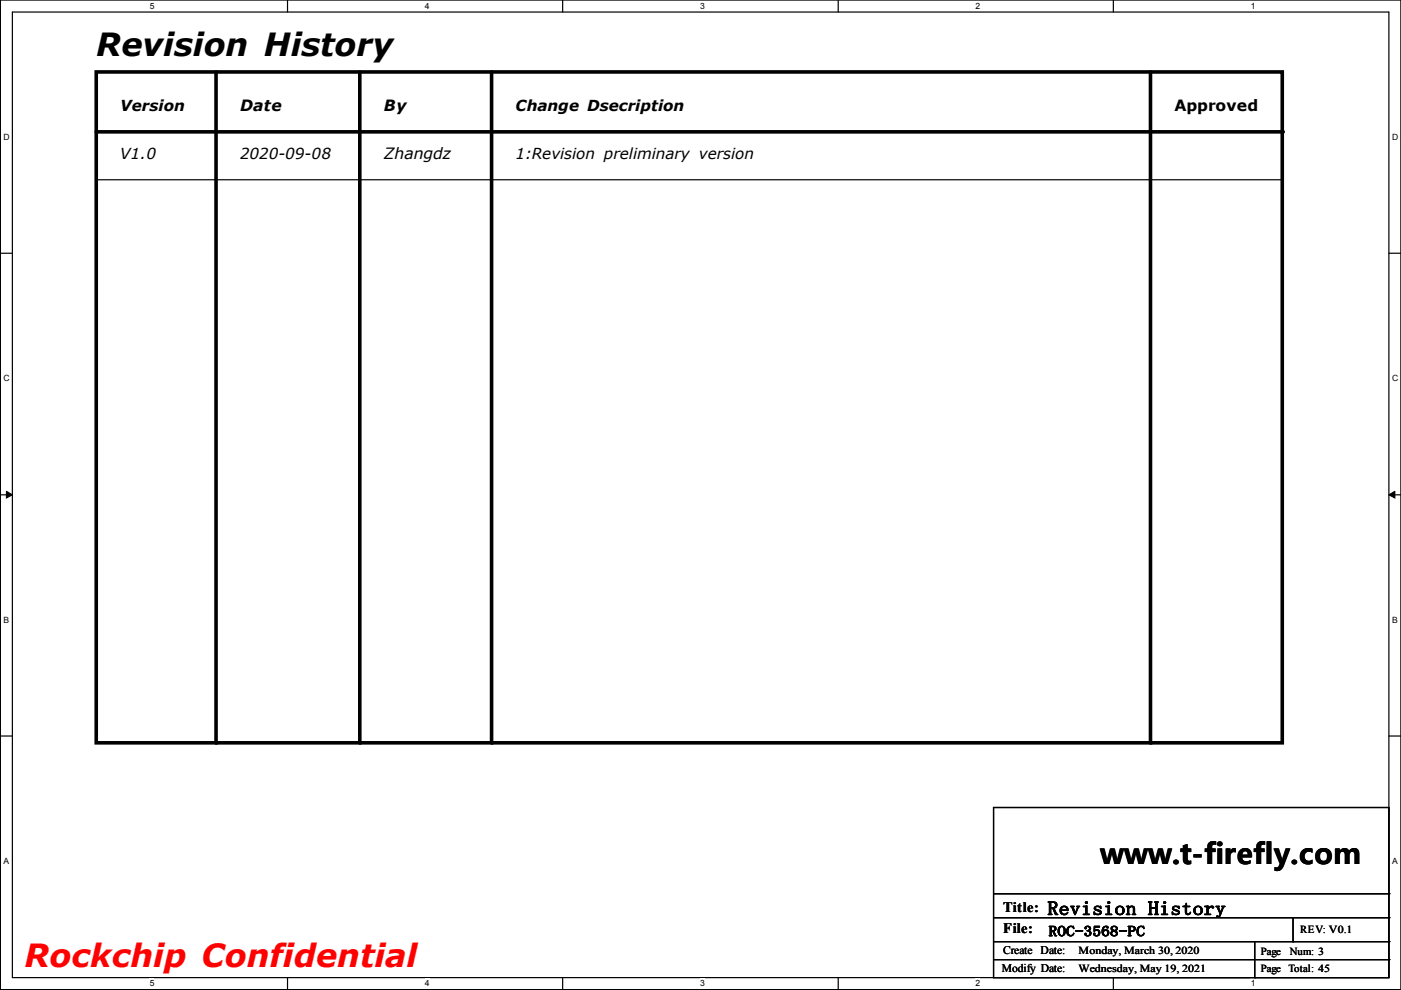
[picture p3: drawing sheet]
<svg xmlns="http://www.w3.org/2000/svg" width="297mm" height="210mm" viewBox="0 0 297 210" stroke-linecap="round" stroke-linejoin="round" font-family="sans-serif">
<path d="M.1 0h296.9v209.8h-296.9zM2.6 2.6h291.9v204.7h-291.9z" fill="none" stroke="#000" stroke-width=".25"/>
<g fill="#fff">
<path d="M31.7 .3h1v1.9h-1z"/>
<path d="M31.7 207.5h1v2h-1z"/>
</g>
<path d="M61 0v2.6M61 207.3v2.5" fill="none" stroke="#000" stroke-width=".25"/>
<g fill="#fff">
<path d="M90.1 .3h.9v1.9h-.9z"/>
<path d="M90.1 207.5h.9v2h-.9z"/>
</g>
<path d="M119.3 0v2.6M119.3 207.3v2.5" fill="none" stroke="#000" stroke-width=".25"/>
<g fill="#fff">
<path d="M148.4 .3h1v1.9h-1z"/>
<path d="M148.4 207.5h1v2h-1z"/>
</g>
<path d="M177.7 0v2.6M177.7 207.3v2.5" fill="none" stroke="#000" stroke-width=".25"/>
<g fill="#fff">
<path d="M206.8 .3h1v1.9h-1z"/>
<path d="M206.8 207.5h1v2h-1z"/>
</g>
<path d="M236.1 0v2.6M236.1 207.3v2.5" fill="none" stroke="#000" stroke-width=".25"/>
<g fill="#fff">
<path d="M265.2 .3h.9v1.9h-.9z"/>
<path d="M265.2 207.5h.9v2h-.9z"/>
<path d="M.8 28.1h1.1v2h-1.1z"/>
<path d="M295.1 28.1h1.2v2h-1.2z"/>
<path d="M.8 79.3h1.1v1.9h-1.1z"/>
<path d="M295.1 79.3h1.2v1.9h-1.2z"/>
</g>
<path d="M.1 53.7h2.5M294.5 53.7h2.5" fill="none" stroke="#000" stroke-width=".25"/>
<g fill="#fff">
<path d="M.8 130.5h1.1v1.9h-1.1z"/>
<path d="M295.1 130.5h1.1v1.9h-1.1z"/>
</g>
<path d="M.1 104.9h2.5M294.5 104.9h2.5" fill="none" stroke="#000" stroke-width=".25"/>
<path d="M1.4 104.2l1.2 .7-1.2 .7zM294.5 104.9l1.2-.7v1.4z" fill="#000" stroke="#000" stroke-width=".21"/>
<g fill="#fff">
<path d="M.8 181.6h1v2h-1z"/>
<path d="M295.1 181.6h1.1v2h-1.1z"/>
</g>
<g fill="none" stroke="#000" stroke-width=".25">
<path d="M20.4 38.1h251.5M271.9 38.1h.1M.1 156.1h2.5M294.5 156.1h2.5M210.7 171.2h83.8v36.1h-83.8zM210.7 189.5h83.8M210.7 194.6h83.8M210.7 199.7h83.8M266 199.7v7.6M274.2 199.7h.1M274.2 194.6v5.1M294.5 189.5h.1"/>
<path d="M294.5 194.6h.1M294.5 199.7h.1M210.7 203.5h83.8M266 207.3h.1M294.5 203.5h.1"/>
</g>
<path d="M20.4 15.3h251.5v142.2h-251.5zM45.8 15.3v142.2M76.3 15.3v142.2M104.2 15.3v142.2M243.9 15.3v142.2M20.4 28h251.5" fill="none" stroke="#000" stroke-width=".76"/>
<g fill="#000">
<circle cx="271.9" cy="28" r=".38"/>
<circle cx="45.8" cy="157.5" r=".38"/>
<circle cx="76.3" cy="157.5" r=".38"/>
<circle cx="104.2" cy="157.5" r=".38"/>
<circle cx="243.9" cy="157.5" r=".38"/>
</g>
<text font-size="6.8" x="20.4" y="12">Revision History</text>
<text font-size="6.8" fill="#f00" x="5.2" y="205">Rockchip Confidential</text>
<text font-size="6" x="233.3" y="183.2">www.t-firefly.com</text>
<text font-size="4.1" x="222.1" y="194">Revision History</text>
<g font-size="3.3">
<text x="50.9" y="23.6">Date</text>
<text x="81.4" y="23.6">By</text>
<text x="249" y="23.6">Approved</text>
<text x="81.4" y="33.8">Zhangdz</text>
</g>
<g font-size="3.2">
<text x="25.5" y="23.6">Version</text>
<text x="109.3" y="23.6">Change Dsecription</text>
<text x="25.5" y="33.7">V1.0</text>
<text x="50.9" y="33.7">2020-09-08</text>
<text x="109.3" y="33.7">1:Revision preliminary version</text>
</g>
<g font-size="3">
<text x="212.7" y="193.3">Title:</text>
<text x="212.7" y="197.9">File:</text>
<text x="222.3" y="198.5">ROC-3568-PC</text>
</g>
<g font-size="2.5">
<text x="212.7" y="202.4">Create Date:</text>
<text x="212.4" y="206.2">Modify Date:</text>
</g>
<g font-size="2.3">
<text x="275.7" y="197.9">REV: V0.1</text>
<text x="228.7" y="202.2">Monday, March 30, 2020</text>
<text x="267.3" y="202.5">Page</text>
<text x="273.5" y="202.5">Num: 3</text>
<text x="228.7" y="206">Wednesday, May 19, 2021</text>
<text x="267.3" y="206">Page</text>
<text x="273.2" y="206">Total: 45</text>
</g>
<g font-size="1.8">
<text x="31.7" y="1.9">5</text>
<text x="90.1" y="1.9">4</text>
<text x="148.4" y="1.9">3</text>
<text x="206.8" y="1.9">2</text>
<text x="265.2" y="1.9">1</text>
<text x=".8" y="29.7">D</text>
<text x="295.1" y="29.7">D</text>
<text x=".8" y="80.9">C</text>
<text x="295.1" y="80.9">C</text>
<text x=".8" y="132.1">B</text>
<text x="295.1" y="132.1">B</text>
<text x=".8" y="183.2">A</text>
<text x="295.1" y="183.2">A</text>
<text x="31.7" y="209.1">5</text>
<text x="90.1" y="209.1">4</text>
<text x="148.4" y="209.1">3</text>
<text x="206.8" y="209.1">2</text>
<text x="265.2" y="209.1">1</text>
</g>
</svg>
